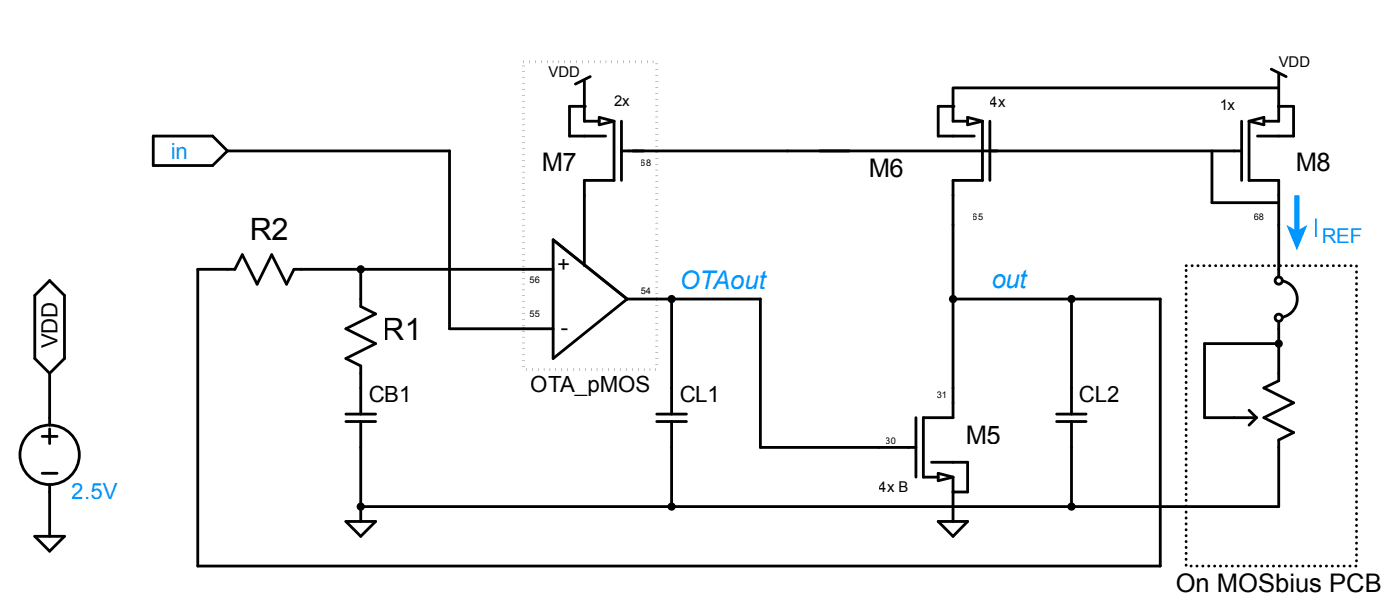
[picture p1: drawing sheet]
<svg xmlns="http://www.w3.org/2000/svg" width="193mm" height="83mm" viewBox="0 0 193 83" stroke-linecap="round" stroke-linejoin="round" font-family="sans-serif">
<!-- layer: Layer 1 -->
<g fill="none" stroke="#000" stroke-width=".39">
<path d="M21.1 18.7h8.2l2.1 2.1-2.1 2h-8.2zM80.6 11.1v5.6h2M80.6 14.6h-2.1v4.1h5M81.4 10.5l-2.1 1.1M82.6 16.2l2.1 .5-2.1 .5zM84.7 16.7v8.1h-4.1v11.8M85.7 16.7v8.1M131.4 12.1v4.6h2M131.4 14.6h-2v4.1h4.9M131.6 12.1h44.7M133.4 16.2l2.1 .5-2.1 .5zM135.5 16.7v8.1h-4.1v32.7h-4.1v8.2h2.1"/>
<path d="M136.5 16.7v8.1M171.2 16.7v8.1M172.2 16.7l2.1-.5v1zM172.2 16.7v8.1h4.1v13.3M175.3 9.5l2 1M176.3 10.1v6.6h-2M176.3 14.6h2.1v4.1h-5M6.8 38.6l2.1 2.1v8.7l-2.1 2-2-2v-8.7zM31.4 20.8h30.6v24.5h14.3M49.7 37.1v5.1l2.1 1-4.1 2.1 4.1 2-4.1 2.1 2 1v6.6M76.3 37.1h-35.8l-1 2-2-4-2 4-2.1-4-1 2h-5.1v40.8h132.7v-36.7h-28.6M76.3 33l10.2 8.2-10.2 8.2z"/>
<path d="M85.7 20.8h85.5M167.1 20.8v7.1h9.2M176.8 38.7a2.55 2.55 0 0 1 2.1 2.5 2.55 2.55 0 0 1-2.1 2.5M6.8 51.4v7.1M6.8 59.1v2M47.7 57h4.1M47.7 58h4.1M49.7 58v13.8M86.5 41.2h18.3v20.4h21.5M90.6 57h4.1M90.6 58h4.1M92.6 41.2v15.8"/>
<path d="M92.6 58v11.7M126.3 57.5v8.2M145.7 57h4.1M145.7 58h4.1M147.7 41.2v15.8M147.7 58v11.7M172.2 56.5l1 1M173.2 57.5l-1 1M176.3 44.2v8.2l-2 1 4.1 2.1-4.1 2 4.1 2-2.1 1.1v9.1h-126.6M176.3 47.3h-10.2v10.2h7.1M4.8 73.8h4.1l-2.1 2.1zM5.8 60.1h2.1"/>
<path d="M5.8 65.2h2.1M6.8 66.7v7.1M47.7 71.8h4.1l-2.1 2zM128.4 63.6h5v4.1h-2M129.4 65.2l2 .5-2 .5zM129.4 71.8h4l-2 2zM131.4 65.7v6.1"/>
<circle cx="176.3" cy="38.6" r=".49"/>
<circle cx="176.3" cy="43.7" r=".49"/>
<circle cx="6.8" cy="62.6" r="4.1"/>
</g>
<g fill="#000">
<circle cx="80.6" cy="14.6" r=".19"/>
<circle cx="131.4" cy="14.6" r=".19"/>
<circle cx="176.3" cy="14.6" r=".19"/>
<circle cx="49.7" cy="37.1" r=".56"/>
<circle cx="92.6" cy="41.2" r=".56"/>
<circle cx="131.4" cy="41.2" r=".56"/>
<circle cx="147.7" cy="41.2" r=".56"/>
<circle cx="176.3" cy="47.3" r=".56"/>
<circle cx="49.7" cy="69.7" r=".56"/>
<circle cx="92.6" cy="69.7" r=".56"/>
<circle cx="131.4" cy="67.7" r=".19"/>
<circle cx="147.7" cy="69.7" r=".56"/>
</g>
<path d="M163.5 36.6h23.5v41.3h-23.5z" fill="none" stroke="#000" stroke-width=".39" stroke-dasharray="0 .8"/>
<path d="M72.2 8.5h18.4v42.4h-18.4z" fill="none" stroke="#000" stroke-width=".39" stroke-dasharray="0 .8" stroke-linecap="butt"/>
<path d="M178.8 26.9v5.1" fill="none" stroke="#0096ff" stroke-width=".71" stroke-linecap="butt"/>
<path d="M177.4 31l1.4 .8 1.5-.8-1.5 3.5z" fill="#0096ff"/>
<g font-size="4.2">
<text x="34.4" y="33">R2</text>
<text x="52.8" y="46.7">R1</text>
</g>
<g font-size="3.5">
<text x="74.6" y="23.6">M7</text>
<text x="178.6" y="23.6">M8</text>
<text x="119.7" y="24.3">M6</text>
<text x="133.1" y="61.1">M5</text>
<text x="162.1" y="81.5">On MOSbius PCB</text>
</g>
<g font-size="3.5" fill="#0096ff">
<text x="181" y="32.6">I</text>
<text x="93.7" y="39.7">OTAout</text>
<text x="136.7" y="39.7">out</text>
</g>
<g font-size="3.1" fill="#0096ff">
<text x="23.5" y="21.8">in</text>
<text x="9.9" y="68.7">2.5V</text>
</g>
<g font-size="3.1">
<text x="76.9" y="37.5">+</text>
<text x="7.9" y="48" transform="rotate(-90 7.9 48)">VDD</text>
<text x="77.3" y="46.2">-</text>
<text x="73.2" y="53.9">OTA_pMOS</text>
<text x="50.8" y="55.4">CB1</text>
<text x="93.6" y="55.4">CL1</text>
<text x="148.7" y="55.4">CL2</text>
</g>
<text font-size="2.8" fill="#0096ff" x="182.2" y="33.4">REF</text>
<g font-size="2">
<text x="75.6" y="10.7">VDD</text>
<text x="176.3" y="9.2">VDD</text>
<text x="84.7" y="14.6">2x</text>
<text x="136.5" y="14.7">4x</text>
<text x="168.1" y="15.1">1x</text>
<text x="121.2" y="67.7">4x B</text>
</g>
<g font-size="1.3">
<text x="88.4" y="22.8">68</text>
<text x="134.2" y="30.3">65</text>
<text x="172.9" y="30.3">68</text>
<text x="73" y="39">56</text>
<text x="88.3" y="40.5">54</text>
<text x="73" y="43.6">55</text>
<text x="129.2" y="54.8">31</text>
<text x="122.1" y="61.1">30</text>
</g>
</svg>
